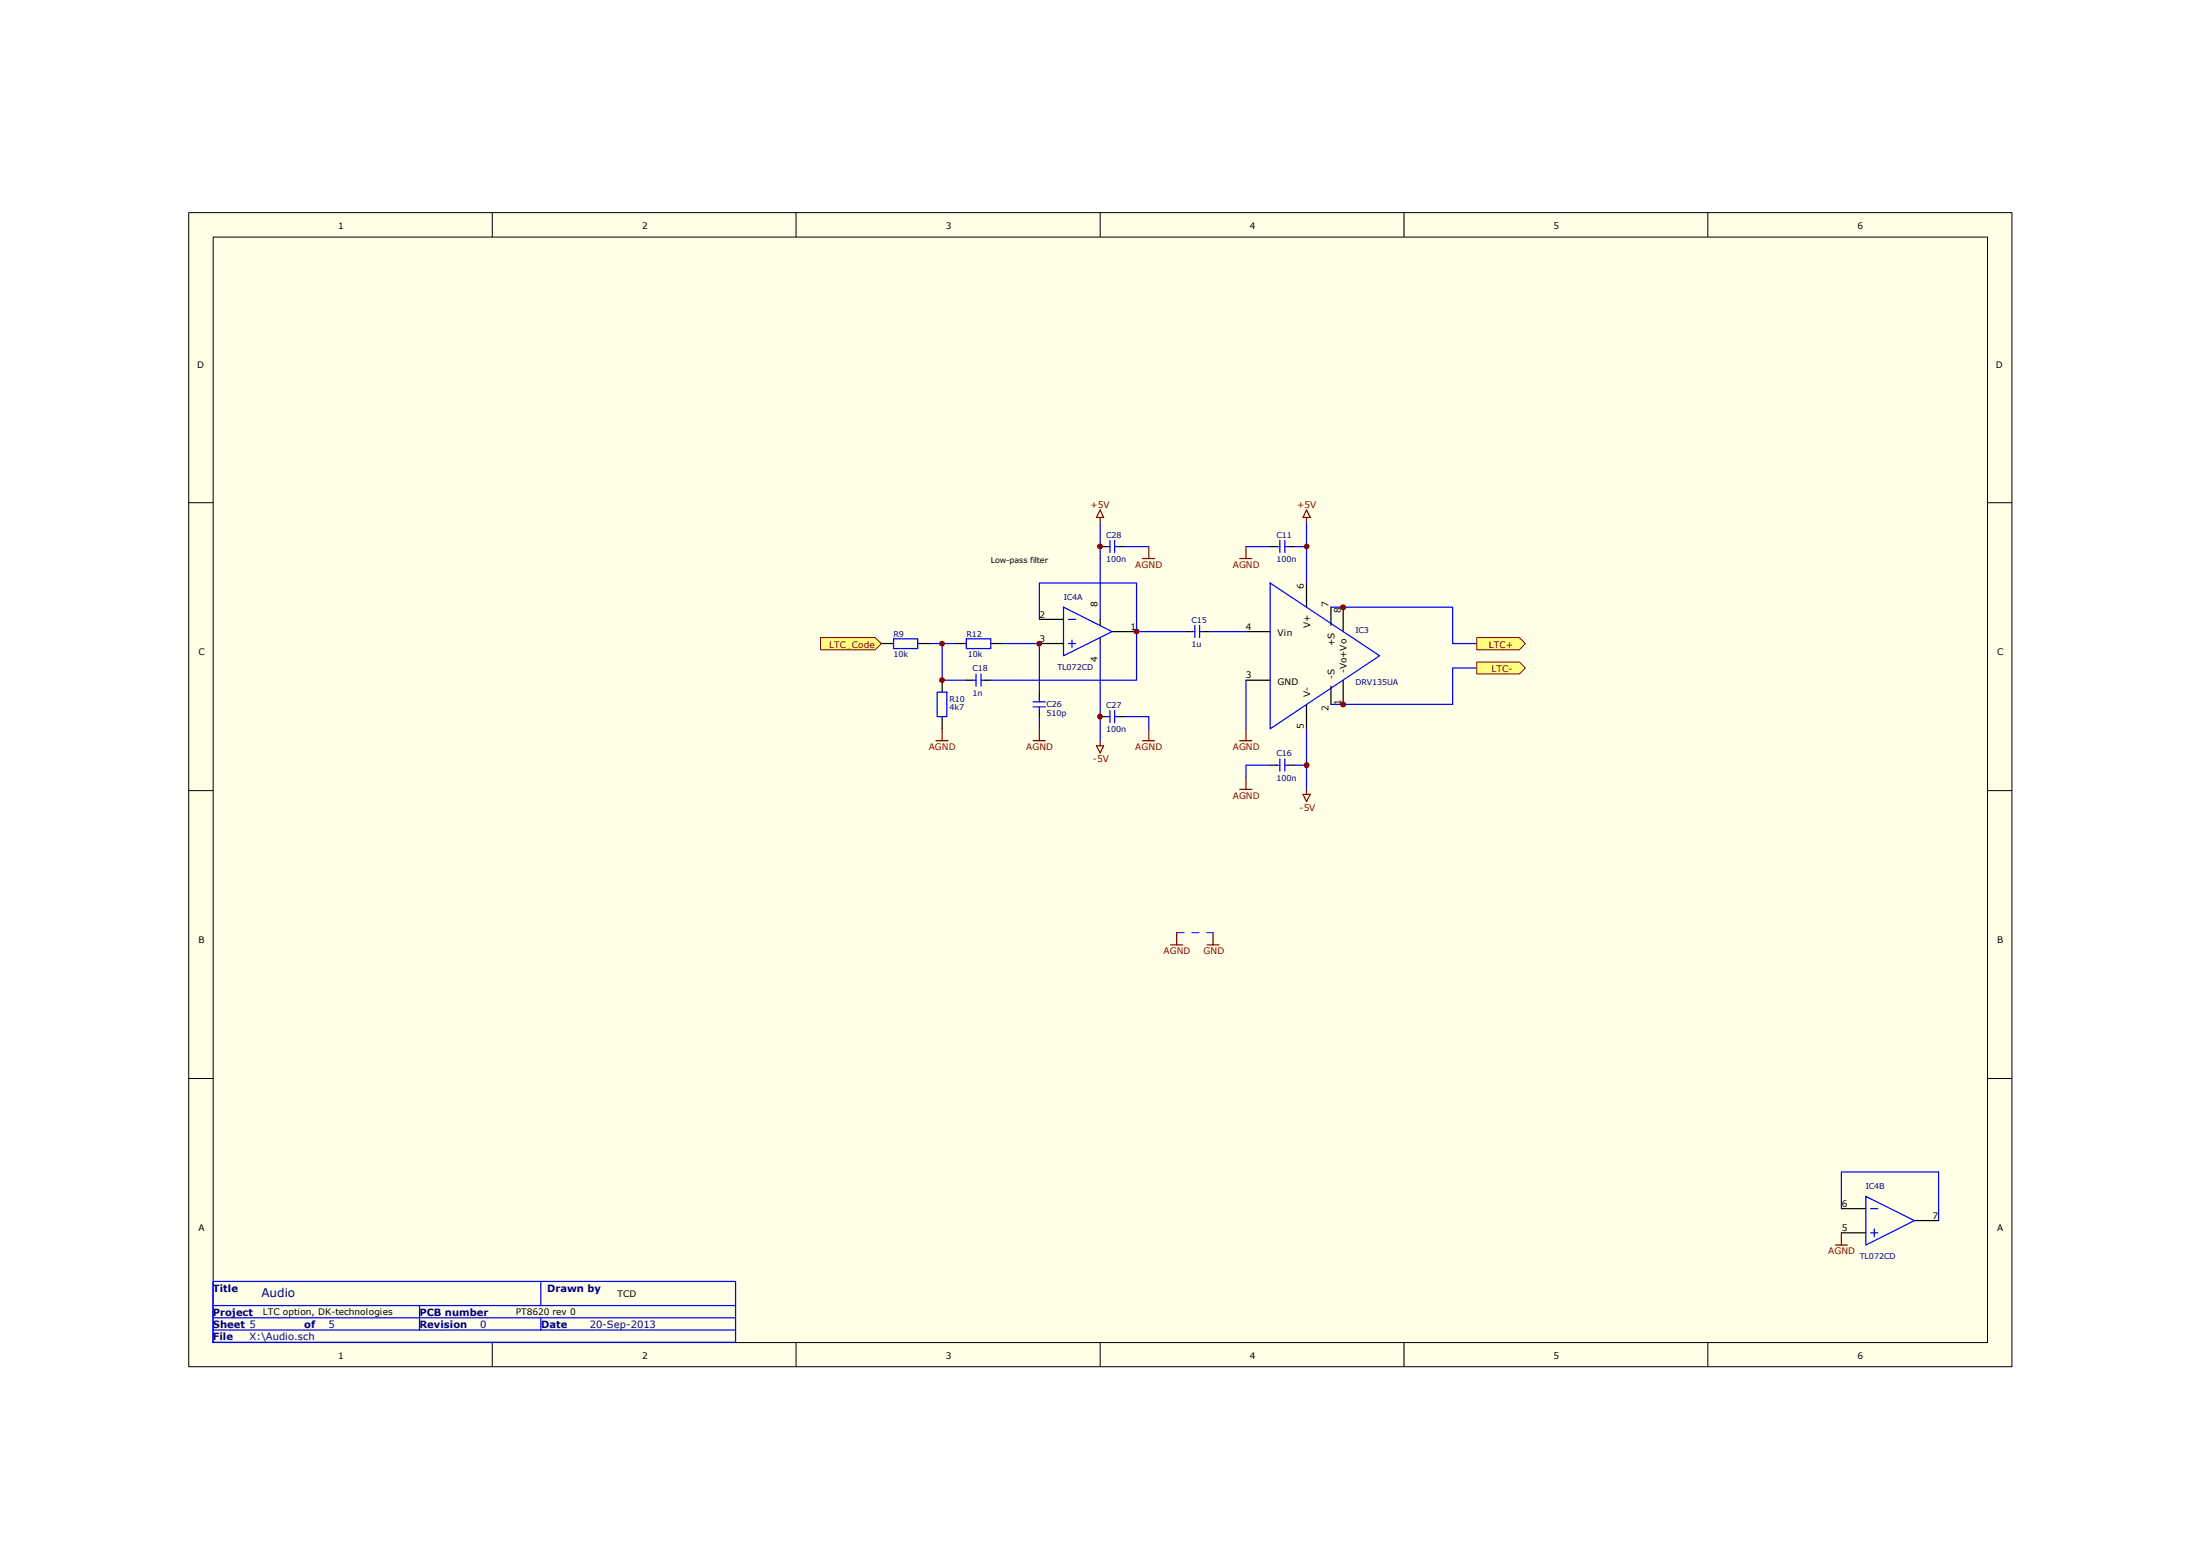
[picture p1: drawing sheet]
<svg xmlns="http://www.w3.org/2000/svg" width="297mm" height="210mm" viewBox="0 0 297 210" stroke-linecap="round" stroke-linejoin="round" font-family="sans-serif">
<path d="M25.5 28.7h246.1v155.8h-246.1z" fill="#ffffe8"/>
<g fill="none" stroke="#000" stroke-width=".14">
<path d="M25.5 28.7h246.1v155.8h-246.1zM28.8 32h239.5v149.2h-239.5zM66.5 28.7v3.3M107.5 28.7v3.3M148.5 28.7v3.3M189.6 28.7v3.3M230.6 28.7v3.3M25.4 67.9h3.3M268.3 67.9h3.3M25.4 106.7h3.3M268.3 106.7h3.3M25.4 145.6h3.3"/>
<path d="M268.3 145.6h3.3M66.5 181.2v3.2M107.5 181.2v3.2M148.5 181.2v3.2M189.6 181.2v3.2M230.6 181.2v3.2"/>
</g>
<g fill="none" stroke="#00f" stroke-width=".16">
<path d="M148.5 70.5v13.1M149.3 73.8h.6M149.9 72.9v1.7M150.5 72.9v1.7M150.5 73.8h.5M120.6 86.2h3.3v1.3h-3.3zM125.6 86.9h3.2M126.5 93.4h1.3v3.3h-1.3zM127.2 86.9v4.9h3.3M130.5 86.2h3.3v1.3h-3.3zM131.3 91.8h.5M131.8 91v1.6"/>
<path d="M132.5 91v1.6M132.5 91.8h.4M135.4 86.9h4.9v6.5M139.5 94.7h1.6M139.5 95.4h1.6M140.3 83.6v-4.9h13.2v13.1h-19.7M140.3 94.3v.4M140.3 95.4v.5M140.3 96.7v1.7M143.6 82l6.6 3.3-6.6 3.2zM144.3 86.9h.9M144.3 83.6h.9"/>
<path d="M144.7 86.4v1M148.5 86.9v13.1M149.3 96.7h.6M149.9 95.9v1.6M150.5 95.9v1.6M150.5 96.7h.5M28.7 173h70.6v8.2h-70.6zM28.7 176.2h70.6M28.7 177.9h70.6M28.7 179.5h70.6M56.6 176.2v3.3M73 173v3.2"/>
<path d="M73 177.9v1.6"/>
</g>
<g fill="none" stroke="#000" stroke-width=".16">
<path d="M148.5 73.8h.8M151 73.8h.8M119 86.9h1.6M123.9 86.9h1.7M127.2 91.8v1.6M127.2 96.7v1.7M128.8 86.9h1.7M130.5 91.8h.8M132.9 91.8h.9M133.8 86.9h1.6M140.3 83.6h3.3M140.3 86.9h3.3"/>
<path d="M140.3 93.4v.9M140.3 95.9v.8M148.5 83.6v.8M148.5 86.1v.8M148.5 96.7h.8M150.2 85.3h3.3M151 96.7h.8"/>
</g>
<path d="M148.5 69.9v.6M148.5 68.8l.5 1.1h-1zM154.3 75.4h1.6M155.1 73.8v1.6M126.4 100h1.6M127.2 98.4v1.6M139.5 100h1.6M140.3 98.4v1.6M148.5 100v.7M154.3 100h1.6M155.1 98.4v1.6M148 100.7h1l-.5 .9z" fill="none" stroke="#800000" stroke-width=".16"/>
<path d="M110.8 86.1h7.3l.9 .8-.9 .8h-7.3z" fill-rule="evenodd" fill="#ffff80"/>
<path d="M110.8 86.1h7.3l.9 .8-.9 .8h-7.3z" fill="none" stroke="#800000" stroke-width=".14"/>
<g fill="none" stroke="#000" stroke-width=".16">
<path d="M171.5 73.8h.8M173.9 73.8h.9M176.4 78.7v3.3M160 85.3h.8M162.5 85.3h.8M168.2 85.3h3.3M168.2 91.8h3.3M176.4 95.1v3.3M179.7 82v2.4M179.7 92.6v2.5M181.4 82v3.3M181.4 91.8v3.3"/>
<path d="M171.5 103.3h.8M173.9 103.3h.9M248.6 163.2h3.3M248.6 166.4h3.3M258.5 164.8h3.2"/>
</g>
<g fill="none" stroke="#00f" stroke-width=".16">
<path d="M151.8 73.8h3.3M168.2 73.8h3.3M171.5 78.7l14.8 9.8-14.8 9.9zM172.3 73.8h.5M172.8 72.9v1.7M173.5 72.9v1.7M173.5 73.8h.4M174.8 73.8h1.6M176.4 70.5v8.2M151.8 96.7h3.3v1.7M153.5 85.3h6.5M160.8 85.3h.5"/>
<path d="M161.3 84.4v1.7M162 84.4v1.7M162 85.3h.5M163.3 85.3h4.9M168.2 91.8v6.6M176.4 98.4v8.2M179.7 82h16.4v4.9h3.3M199.4 90.2h-3.3v4.9h-16.4M171.5 103.3h-3.3v1.6M172.3 103.3h.5M172.8 102.4v1.7M173.5 102.4v1.7"/>
<path d="M173.5 103.3h.4M174.8 103.3h1.6M261.7 158.2h-13.1v5M251.9 161.5l6.6 3.3-6.6 3.3zM252.6 166.4h.9M252.6 163.2h.9M253.1 165.9v1"/>
</g>
<path d="M167.4 75.4h1.6M168.2 73.8v1.6M176.4 68.8l.5 1.1h-1zM176.4 69.9v.6M167.4 100h1.6M168.2 98.4v1.6M167.4 106.6h1.6M168.2 104.9v1.7M175.9 107.2h1l-.5 1zM176.4 106.6v.6M247.8 168.1h1.6M248.6 166.4v1.7" fill="none" stroke="#800000" stroke-width=".16"/>
<circle cx="127.2" cy="86.9" r=".32" fill="#800000"/>
<circle cx="127.2" cy="86.9" r=".32" fill="none" stroke="#800000" stroke-width=".14"/>
<circle cx="176.4" cy="73.8" r=".32" fill="#800000"/>
<circle cx="176.4" cy="73.8" r=".32" fill="none" stroke="#800000" stroke-width=".14"/>
<circle cx="176.4" cy="103.3" r=".33" fill="#800000"/>
<circle cx="176.4" cy="103.3" r=".33" fill="none" stroke="#800000" stroke-width=".14"/>
<path d="M199.4 86.1h5.7l.8 .8-.8 .8h-5.7z" fill-rule="evenodd" fill="#ffff80"/>
<path d="M199.4 86.1h5.7l.8 .8-.8 .8h-5.7z" fill="none" stroke="#800000" stroke-width=".14"/>
<path d="M199.4 89.4h5.7l.8 .8-.8 .8h-5.7z" fill-rule="evenodd" fill="#ffff80"/>
<path d="M199.4 89.4h5.7l.8 .8-.8 .8h-5.7z" fill="none" stroke="#800000" stroke-width=".14"/>
<path d="M261.7 158.2v6.6" fill="none" stroke="#00f" stroke-width=".16"/>
<circle cx="148.5" cy="96.7" r=".33" fill="#800000"/>
<circle cx="148.5" cy="96.7" r=".33" fill="none" stroke="#800000" stroke-width=".14"/>
<circle cx="148.5" cy="73.8" r=".32" fill="#800000"/>
<circle cx="148.5" cy="73.8" r=".32" fill="none" stroke="#800000" stroke-width=".14"/>
<circle cx="127.2" cy="91.8" r=".32" fill="#800000"/>
<circle cx="127.2" cy="91.8" r=".32" fill="none" stroke="#800000" stroke-width=".14"/>
<path d="M158 127.6h1.7M158.9 125.9v1.7M163 127.6h1.6M163.8 125.9v1.7" fill="none" stroke="#800000" stroke-width=".16"/>
<path d="M158.9 125.9h4.9" fill="none" stroke="#00f" stroke-width=".14" stroke-dasharray="1 1 1 1 1 1 1 1"/>
<circle cx="181.4" cy="82" r=".33" fill="#800000"/>
<circle cx="181.4" cy="82" r=".33" fill="none" stroke="#800000" stroke-width=".14"/>
<circle cx="181.4" cy="95.1" r=".34" fill="#800000"/>
<circle cx="181.4" cy="95.1" r=".34" fill="none" stroke="#800000" stroke-width=".14"/>
<circle cx="140.3" cy="86.9" r=".32" fill="#800000"/>
<circle cx="140.3" cy="86.9" r=".32" fill="none" stroke="#800000" stroke-width=".14"/>
<circle cx="153.5" cy="85.2" r=".33" fill="#800000"/>
<circle cx="153.5" cy="85.2" r=".33" fill="none" stroke="#800000" stroke-width=".14"/>
<text font-size="1.6" fill="#000080" x="35.3" y="175.1">Audio</text>
<g font-size="1.3" fill="#000080">
<text x="28.7" y="174.4">Title</text>
<text x="28.7" y="177.6">Project</text>
<text x="28.7" y="179.3">Sheet 5</text>
<text x="41.1" y="179.3">of</text>
<text x="44.4" y="179.3">5</text>
<text x="56.6" y="177.6">PCB number</text>
<text x="56.6" y="179.3">Revision</text>
<text x="64.9" y="179.3">0</text>
<text x="73.1" y="179.3">Date</text>
<text x="73.9" y="174.4">Drawn by</text>
<text x="79.6" y="179.3">20-Sep-2013</text>
<text x="28.7" y="180.9">File</text>
<text x="33.7" y="180.9">X:\Audio.sch</text>
</g>
<g font-size="1.2">
<text x="45.7" y="30.9">1</text>
<text x="86.7" y="30.9">2</text>
<text x="127.7" y="30.9">3</text>
<text x="168.7" y="30.9">4</text>
<text x="209.8" y="30.9">5</text>
<text x="250.8" y="30.9">6</text>
<text x="26.6" y="49.6">D</text>
<text x="269.5" y="49.6">D</text>
<text x="140.3" y="83.4">2</text>
<text x="148.2" y="82" transform="rotate(-90 148.2 82)">8</text>
<text x="176.1" y="79.5" transform="rotate(-90 176.1 79.5)">6</text>
<text x="179.4" y="82" transform="rotate(-90 179.4 82)">7</text>
<text x="181" y="82.8" transform="rotate(-90 181 82.8)">8</text>
<text x="26.8" y="88.5">C</text>
<text x="140.3" y="86.7">3</text>
<text x="148.2" y="89.4" transform="rotate(-90 148.2 89.4)">4</text>
<text x="152.7" y="85">1</text>
<text x="168.2" y="85">4</text>
<text x="172.5" y="85.9">Vin</text>
<text x="176.9" y="84.8" transform="rotate(-90 176.9 84.8)">V+</text>
<text x="180.2" y="87.2" transform="rotate(-90 180.2 87.2)">+S</text>
<text x="269.7" y="88.5">C</text>
<text x="168.2" y="91.6">3</text>
<text x="172.5" y="92.4">GND</text>
<text x="176.9" y="94.1" transform="rotate(-90 176.9 94.1)">V-</text>
<text x="179.4" y="95.9" transform="rotate(-90 179.4 95.9)">2</text>
<text x="180.2" y="91.7" transform="rotate(-90 180.2 91.7)">-S</text>
<text x="181" y="95.1" transform="rotate(-90 181 95.1)">1</text>
<text x="181.8" y="90.8" transform="rotate(-90 181.8 90.8)">-Vo+Vo</text>
<text x="176.1" y="98.4" transform="rotate(-90 176.1 98.4)">5</text>
<text x="26.8" y="127.3">B</text>
<text x="269.7" y="127.3">B</text>
<text x="26.8" y="166.2">A</text>
<text x="248.7" y="162.9">6</text>
<text x="248.7" y="166.2">5</text>
<text x="260.9" y="164.5">7</text>
<text x="269.7" y="166.2">A</text>
<text x="35.5" y="177.5">LTC option, DK-technologies</text>
<text x="69.6" y="177.5">PT8620 rev 0</text>
<text x="83.4" y="175">TCD</text>
<text x="45.7" y="183.4">1</text>
<text x="86.7" y="183.4">2</text>
<text x="127.7" y="183.4">3</text>
<text x="168.7" y="183.4">4</text>
<text x="209.8" y="183.4">5</text>
<text x="250.8" y="183.4">6</text>
</g>
<g font-size="1.2" fill="#800000">
<text x="147.2" y="68.6">+5V</text>
<text x="175.1" y="68.6">+5V</text>
<text x="153.3" y="76.7">AGND</text>
<text x="166.5" y="76.7">AGND</text>
<text x="112" y="87.5">LTC_Code</text>
<text x="201" y="87.5">LTC+</text>
<text x="201.4" y="90.8">LTC-</text>
<text x="125.4" y="101.3">AGND</text>
<text x="138.6" y="101.3">AGND</text>
<text x="153.3" y="101.3">AGND</text>
<text x="166.5" y="101.3">AGND</text>
<text x="147.6" y="102.9">-5V</text>
<text x="166.5" y="107.8">AGND</text>
<text x="175.5" y="109.5">-5V</text>
<text x="157.1" y="128.8">AGND</text>
<text x="162.5" y="128.8">GND</text>
<text x="246.8" y="169.3">AGND</text>
</g>
<text font-size="1.1" x="133.8" y="76">Low-pass filter</text>
<g font-size="1.1" fill="#000080">
<text x="149.3" y="72.6">C28</text>
<text x="149.3" y="75.9">100n</text>
<text x="172.3" y="72.6">C11</text>
<text x="172.3" y="75.9">100n</text>
<text x="143.6" y="80.9">IC4A</text>
<text x="120.6" y="86">R9</text>
<text x="120.6" y="88.6">10k</text>
<text x="130.5" y="86">R12</text>
<text x="130.7" y="88.6">10k</text>
<text x="160.9" y="84.1">C15</text>
<text x="160.9" y="87.3">1u</text>
<text x="183" y="85.4">IC3</text>
<text x="128.2" y="94.7">R10</text>
<text x="128.2" y="95.9">4k7</text>
<text x="131.3" y="90.6">C18</text>
<text x="131.3" y="93.9">1n</text>
<text x="141.3" y="95.4">C26</text>
<text x="142.8" y="90.5">TL072CD</text>
<text x="149.3" y="95.5">C27</text>
<text x="183" y="92.5">DRV135UA</text>
<text x="141.3" y="96.7">510p</text>
<text x="149.3" y="98.8">100n</text>
<text x="172.3" y="102.1">C16</text>
<text x="172.3" y="105.4">100n</text>
<text x="251.9" y="160.5">IC4B</text>
<text x="251.1" y="170">TL072CD</text>
</g>
</svg>
